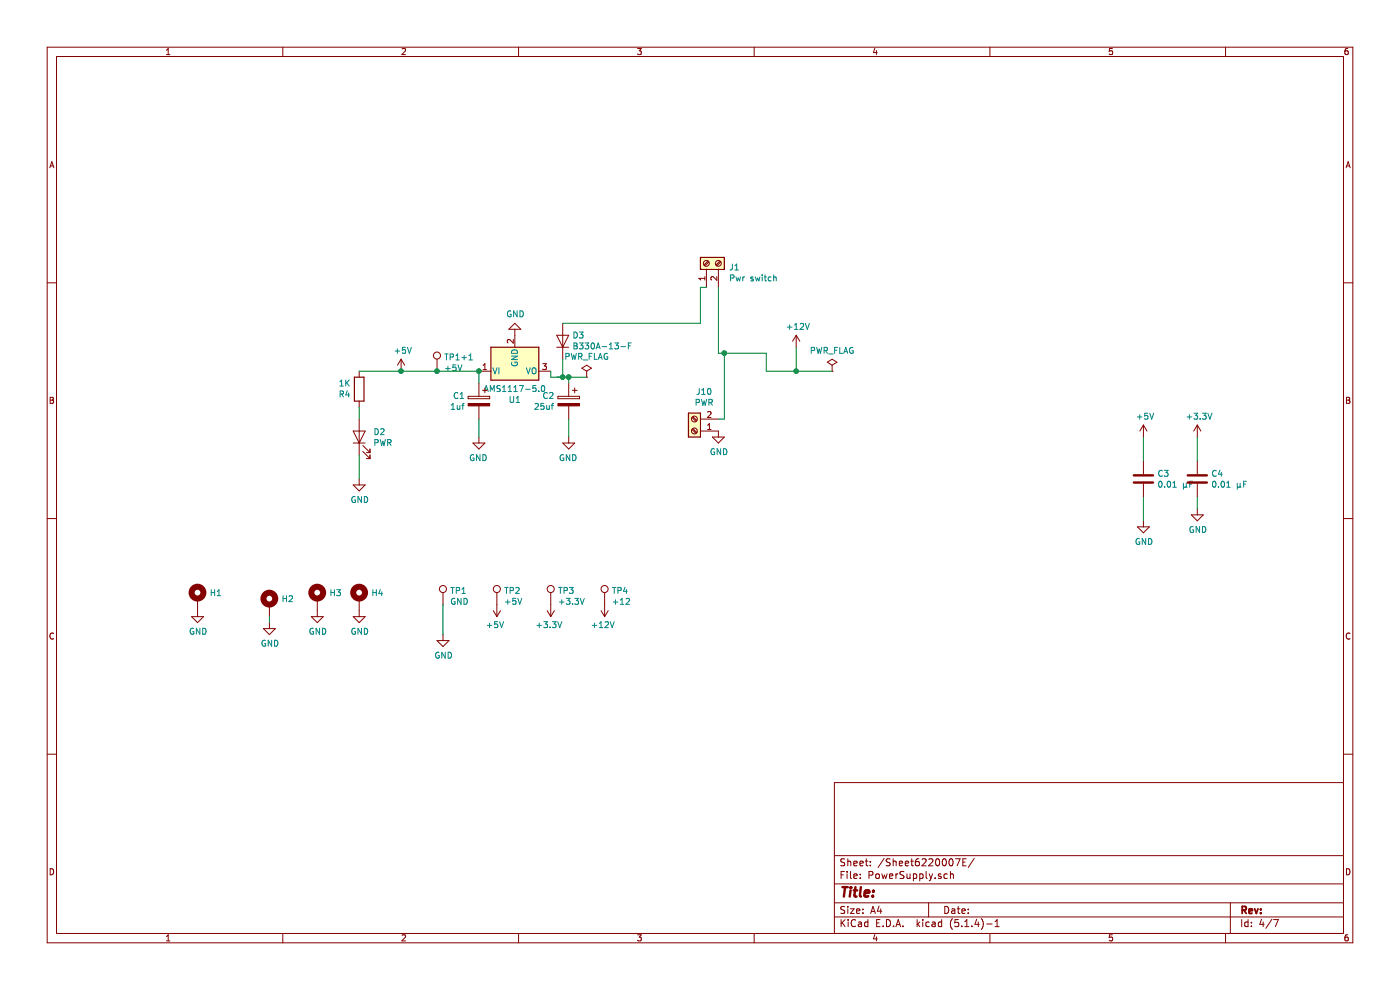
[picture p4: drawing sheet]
EESchema Schematic File Version 4
LIBS:CameraTriggerSensorNodeOnly-cache
EELAYER 30 0
EELAYER END
$Descr A4 11693 8268
encoding utf-8
Sheet 4 7
Title ""
Date ""
Rev ""
Comp ""
Comment1 ""
Comment2 ""
Comment3 ""
Comment4 ""
$EndDescr
Wire Wire Line
	4750 3500 4750 3650
Wire Wire Line
	4000 3500 4000 3650
$Comp
L power:GND #PWR?
U 1 1
P 4750 3650
AR Path="/62206606" Ref="#PWR?"  Part="1" 
AR Path="/6220007F/62206606" Ref="#PWR017"  Part="1" 
F 0 "#PWR017" H 4750 3400 50  0001 C CNN
F 1 "GND" H 4755 3477 50  0000 C CNN
F 2 "" H 4750 3650 50  0001 C CNN
F 3 "" H 4750 3650 50  0001 C CNN
	1    4750 3650
	-1   0    0    -1  
$EndComp
$Comp
L power:GND #PWR?
U 1 1
P 4000 3650
AR Path="/6220660C" Ref="#PWR?"  Part="1" 
AR Path="/6220007F/6220660C" Ref="#PWR014"  Part="1" 
F 0 "#PWR014" H 4000 3400 50  0001 C CNN
F 1 "GND" H 4005 3477 50  0000 C CNN
F 2 "" H 4000 3650 50  0001 C CNN
F 3 "" H 4000 3650 50  0001 C CNN
	1    4000 3650
	-1   0    0    -1  
$EndComp
Wire Wire Line
	4750 3150 4750 3200
$Comp
L Device:CP C?
U 1 1
P 4000 3350
AR Path="/62206614" Ref="C?"  Part="1" 
AR Path="/6220007F/62206614" Ref="C1"  Part="1" 
F 0 "C1" H 4115 3396 50  0000 L CNN
F 1 "1uf" H 4115 3305 50  0000 L CNN
F 2 "Capacitor_SMD:CP_Elec_4x5.4" H 4038 3200 50  0001 C CNN
F 3 "~" H 4000 3350 50  0001 C CNN
F 4 "C87863 " H 4000 3350 50  0001 C CNN "LCSC"
F 5 "" H 4000 3350 50  0001 C CNN "Field5"
	1    4000 3350
	-1   0    0    -1  
$EndComp
$Comp
L Device:CP C?
U 1 1
P 4750 3350
AR Path="/6220661A" Ref="C?"  Part="1" 
AR Path="/6220007F/6220661A" Ref="C2"  Part="1" 
F 0 "C2" H 4868 3396 50  0000 L CNN
F 1 "25uf" H 4868 3305 50  0000 L CNN
F 2 "Capacitor_SMD:C_Elec_4x5.4" H 4788 3200 50  0001 C CNN
F 3 "~" H 4750 3350 50  0001 C CNN
F 4 " C2895283 " H 4750 3350 50  0001 C CNN "LCSC"
	1    4750 3350
	-1   0    0    -1  
$EndComp
Wire Wire Line
	4750 3150 4700 3150
$Comp
L power:GND #PWR?
U 1 1
P 4300 2800
AR Path="/62206622" Ref="#PWR?"  Part="1" 
AR Path="/6220007F/62206622" Ref="#PWR016"  Part="1" 
F 0 "#PWR016" H 4300 2550 50  0001 C CNN
F 1 "GND" H 4305 2627 50  0000 C CNN
F 2 "" H 4300 2800 50  0001 C CNN
F 3 "" H 4300 2800 50  0001 C CNN
	1    4300 2800
	1    0    0    1   
$EndComp
Wire Wire Line
	3350 3100 3650 3100
$Comp
L Device:D D?
U 1 1
P 4700 2850
AR Path="/6220662B" Ref="D?"  Part="1" 
AR Path="/6220007F/6220662B" Ref="D3"  Part="1" 
F 0 "D3" V 4746 2771 50  0000 R CNN
F 1 "B330A-13-F" V 4655 2771 50  0000 R CNN
F 2 "Diode_SMD:D_SMA" H 4700 2850 50  0001 C CNN
F 3 "https://www.mouser.com/ProductDetail/583-SR560-T" H 4700 2850 50  0001 C CNN
F 4 "C110485" V 4700 2850 50  0001 C CNN "LCSC"
	1    4700 2850
	0    -1   -1   0   
$EndComp
Wire Wire Line
	4700 3000 4700 3150
Connection ~ 4700 3150
$Comp
L Device:LED D?
U 1 1
P 3000 3650
AR Path="/62206635" Ref="D?"  Part="1" 
AR Path="/6220007F/62206635" Ref="D2"  Part="1" 
F 0 "D2" V 3039 3533 50  0000 R CNN
F 1 "PWR" V 2948 3533 50  0000 R CNN
F 2 "LED_SMD:LED_0603_1608Metric" H 3000 3650 50  0001 C CNN
F 3 "~" H 3000 3650 50  0001 C CNN
F 4 "C2286" V 3000 3650 50  0001 C CNN "LCSC"
F 5 " C389517 " V 3000 3650 50  0001 C CNN "Alt"
F 6 " C146215 " V 3000 3650 50  0001 C CNN "ALT"
	1    3000 3650
	0    -1   -1   0   
$EndComp
$Comp
L power:GND #PWR?
U 1 1
P 3000 4000
AR Path="/6220663B" Ref="#PWR?"  Part="1" 
AR Path="/6220007F/6220663B" Ref="#PWR010"  Part="1" 
F 0 "#PWR010" H 3000 3750 50  0001 C CNN
F 1 "GND" H 3005 3827 50  0000 C CNN
F 2 "" H 3000 4000 50  0001 C CNN
F 3 "" H 3000 4000 50  0001 C CNN
	1    3000 4000
	1    0    0    -1  
$EndComp
Wire Wire Line
	3000 3100 3350 3100
Connection ~ 3350 3100
Wire Wire Line
	3000 3400 3000 3500
Wire Wire Line
	3000 3800 3000 4000
$Comp
L power:+5V #PWR?
U 1 1
P 3350 3100
AR Path="/62206645" Ref="#PWR?"  Part="1" 
AR Path="/6220007F/62206645" Ref="#PWR012"  Part="1" 
F 0 "#PWR012" H 3350 2950 50  0001 C CNN
F 1 "+5V" H 3365 3273 50  0000 C CNN
F 2 "" H 3350 3100 50  0001 C CNN
F 3 "" H 3350 3100 50  0001 C CNN
	1    3350 3100
	1    0    0    -1  
$EndComp
$Comp
L Regulator_Linear:LM7805_TO220 U?
U 1 1
P 4300 3100
AR Path="/6220664D" Ref="U?"  Part="1" 
AR Path="/6220007F/6220664D" Ref="U1"  Part="1" 
F 0 "U1" H 4300 3342 50  0000 C CNN
F 1 "AMS1117-5.0" H 4300 3251 50  0000 C CNN
F 2 "Package_TO_SOT_SMD:SOT-223" H 4300 3325 50  0001 C CIN
F 3 "http://www.fairchildsemi.com/ds/LM/LM7805.pdf" H 4300 3050 50  0001 C CNN
F 4 "C6187" H 4300 3100 50  0001 C CNN "LCSC"
F 5 "" H 4300 3100 50  0001 C CNN "Field5"
	1    4300 3100
	1    0    0    1   
$EndComp
$Comp
L Connector:TestPoint TP1+?
U 1 1
P 3650 3100
AR Path="/62206653" Ref="TP1+?"  Part="1" 
AR Path="/6220007F/62206653" Ref="TP1+1"  Part="1" 
F 0 "TP1+1" H 3708 3218 50  0000 L CNN
F 1 "+5V" H 3708 3127 50  0000 L CNN
F 2 "TestPoint:TestPoint_Keystone_5010-5014_Multipurpose" H 3850 3100 50  0001 C CNN
F 3 "~" H 3850 3100 50  0001 C CNN
	1    3650 3100
	1    0    0    -1  
$EndComp
Connection ~ 3650 3100
Wire Wire Line
	3650 3100 4000 3100
$Comp
L power:PWR_FLAG #FLG?
U 1 1
P 6950 3100
AR Path="/6220665B" Ref="#FLG?"  Part="1" 
AR Path="/6220007F/6220665B" Ref="#FLG03"  Part="1" 
F 0 "#FLG03" H 6950 3175 50  0001 C CNN
F 1 "PWR_FLAG" H 6950 3273 50  0000 C CNN
F 2 "" H 6950 3100 50  0001 C CNN
F 3 "~" H 6950 3100 50  0001 C CNN
	1    6950 3100
	1    0    0    -1  
$EndComp
$Comp
L power:PWR_FLAG #FLG?
U 1 1
P 4900 3150
AR Path="/6220666A" Ref="#FLG?"  Part="1" 
AR Path="/6220007F/6220666A" Ref="#FLG02"  Part="1" 
F 0 "#FLG02" H 4900 3225 50  0001 C CNN
F 1 "PWR_FLAG" H 4900 3323 50  0000 C CNN
F 2 "" H 4900 3150 50  0001 C CNN
F 3 "~" H 4900 3150 50  0001 C CNN
	1    4900 3150
	1    0    0    -1  
$EndComp
Connection ~ 4750 3150
Wire Wire Line
	4750 3150 4900 3150
Wire Wire Line
	4700 2700 5850 2700
$Comp
L Device:R R?
U 1 1
P 3000 3250
AR Path="/6220668C" Ref="R?"  Part="1" 
AR Path="/6220007F/6220668C" Ref="R4"  Part="1" 
F 0 "R4" H 3070 3296 50  0000 L CNN
F 1 "1K" H 3070 3205 50  0000 L CNN
F 2 "Resistor_SMD:R_0603_1608Metric" V 2930 3250 50  0001 C CNN
F 3 "~" H 3000 3250 50  0001 C CNN
F 4 "C21190" H 3000 3250 50  0001 C CNN "LCSC"
	1    3000 3250
	-1   0    0    1   
$EndComp
$Comp
L Device:C C?
U 1 1
P 9550 4000
AR Path="/6220F1DC" Ref="C?"  Part="1" 
AR Path="/6220007F/6220F1DC" Ref="C3"  Part="1" 
F 0 "C3" H 9665 4046 50  0000 L CNN
F 1 "0.01 μF" H 9665 3955 50  0000 L CNN
F 2 "Capacitor_SMD:C_0402_1005Metric" H 9588 3850 50  0001 C CNN
F 3 "~" H 9550 4000 50  0001 C CNN
F 4 "C1525" H 9550 4000 50  0001 C CNN "LCSC"
	1    9550 4000
	1    0    0    -1  
$EndComp
$Comp
L power:GND #PWR?
U 1 1
P 10000 4250
AR Path="/6220F1E2" Ref="#PWR?"  Part="1" 
AR Path="/6220007F/6220F1E2" Ref="#PWR022"  Part="1" 
F 0 "#PWR022" H 10000 4000 50  0001 C CNN
F 1 "GND" H 10005 4077 50  0000 C CNN
F 2 "" H 10000 4250 50  0001 C CNN
F 3 "" H 10000 4250 50  0001 C CNN
	1    10000 4250
	1    0    0    -1  
$EndComp
$Comp
L power:GND #PWR?
U 1 1
P 9550 4350
AR Path="/6220F1E8" Ref="#PWR?"  Part="1" 
AR Path="/6220007F/6220F1E8" Ref="#PWR020"  Part="1" 
F 0 "#PWR020" H 9550 4100 50  0001 C CNN
F 1 "GND" H 9555 4177 50  0000 C CNN
F 2 "" H 9550 4350 50  0001 C CNN
F 3 "" H 9550 4350 50  0001 C CNN
	1    9550 4350
	1    0    0    -1  
$EndComp
Wire Wire Line
	9550 4350 9550 4150
Wire Wire Line
	10000 4150 10000 4250
$Comp
L power:+3.3V #PWR?
U 1 1
P 10000 3650
AR Path="/6220F1F0" Ref="#PWR?"  Part="1" 
AR Path="/6220007F/6220F1F0" Ref="#PWR021"  Part="1" 
F 0 "#PWR021" H 10000 3500 50  0001 C CNN
F 1 "+3.3V" H 10015 3823 50  0000 C CNN
F 2 "" H 10000 3650 50  0001 C CNN
F 3 "" H 10000 3650 50  0001 C CNN
	1    10000 3650
	1    0    0    -1  
$EndComp
$Comp
L power:+5V #PWR?
U 1 1
P 9550 3650
AR Path="/6220F1F6" Ref="#PWR?"  Part="1" 
AR Path="/6220007F/6220F1F6" Ref="#PWR019"  Part="1" 
F 0 "#PWR019" H 9550 3500 50  0001 C CNN
F 1 "+5V" H 9565 3823 50  0000 C CNN
F 2 "" H 9550 3650 50  0001 C CNN
F 3 "" H 9550 3650 50  0001 C CNN
	1    9550 3650
	1    0    0    -1  
$EndComp
Wire Wire Line
	9550 3850 9550 3650
Wire Wire Line
	10000 3650 10000 3850
$Comp
L Device:C C?
U 1 1
P 10000 4000
AR Path="/6220F1FF" Ref="C?"  Part="1" 
AR Path="/6220007F/6220F1FF" Ref="C4"  Part="1" 
F 0 "C4" H 10115 4046 50  0000 L CNN
F 1 "0.01 μF" H 10115 3955 50  0000 L CNN
F 2 "Capacitor_SMD:C_0402_1005Metric" H 10038 3850 50  0001 C CNN
F 3 "~" H 10000 4000 50  0001 C CNN
F 4 "C1525" H 10000 4000 50  0001 C CNN "LCSC"
	1    10000 4000
	1    0    0    -1  
$EndComp
$Comp
L power:GND #PWR09
U 1 1
P 2650 5100
F 0 "#PWR09" H 2650 4850 50  0001 C CNN
F 1 "GND" H 2655 4927 50  0000 C CNN
F 2 "" H 2650 5100 50  0001 C CNN
F 3 "" H 2650 5100 50  0001 C CNN
	1    2650 5100
	1    0    0    -1  
$EndComp
$Comp
L power:GND #PWR011
U 1 1
P 3000 5100
F 0 "#PWR011" H 3000 4850 50  0001 C CNN
F 1 "GND" H 3005 4927 50  0000 C CNN
F 2 "" H 3000 5100 50  0001 C CNN
F 3 "" H 3000 5100 50  0001 C CNN
	1    3000 5100
	1    0    0    -1  
$EndComp
$Comp
L power:GND #PWR08
U 1 1
P 2250 5200
F 0 "#PWR08" H 2250 4950 50  0001 C CNN
F 1 "GND" H 2255 5027 50  0000 C CNN
F 2 "" H 2250 5200 50  0001 C CNN
F 3 "" H 2250 5200 50  0001 C CNN
	1    2250 5200
	1    0    0    -1  
$EndComp
$Comp
L Mechanical:MountingHole_Pad H2
U 1 1
P 2250 5050
F 0 "H2" H 2350 5099 50  0000 L CNN
F 1 " " H 2350 5008 50  0000 L CNN
F 2 "MountingHole:MountingHole_3.7mm_Pad" H 2250 5050 50  0001 C CNN
F 3 "~" H 2250 5050 50  0001 C CNN
	1    2250 5050
	1    0    0    -1  
$EndComp
Wire Wire Line
	2250 5150 2250 5200
$Comp
L Mechanical:MountingHole_Pad H3
U 1 1
P 2650 5000
F 0 "H3" H 2750 5049 50  0000 L CNN
F 1 " " H 2750 4958 50  0000 L CNN
F 2 "MountingHole:MountingHole_3.7mm_Pad" H 2650 5000 50  0001 C CNN
F 3 "~" H 2650 5000 50  0001 C CNN
	1    2650 5000
	1    0    0    -1  
$EndComp
$Comp
L Mechanical:MountingHole_Pad H4
U 1 1
P 3000 5000
F 0 "H4" H 3100 5049 50  0000 L CNN
F 1 " " H 3100 4958 50  0000 L CNN
F 2 "MountingHole:MountingHole_3.7mm_Pad" H 3000 5000 50  0001 C CNN
F 3 "~" H 3000 5000 50  0001 C CNN
	1    3000 5000
	1    0    0    -1  
$EndComp
$Comp
L Connector:TestPoint TP2
U 1 1
P 4150 5050
F 0 "TP2" H 4208 5168 50  0000 L CNN
F 1 "+5V" H 4208 5077 50  0000 L CNN
F 2 "TestPoint:TestPoint_Keystone_5000-5004_Miniature" H 4350 5050 50  0001 C CNN
F 3 "~" H 4350 5050 50  0001 C CNN
	1    4150 5050
	1    0    0    -1  
$EndComp
$Comp
L Connector:TestPoint TP1
U 1 1
P 3700 5050
F 0 "TP1" H 3758 5168 50  0000 L CNN
F 1 "GND" H 3758 5077 50  0000 L CNN
F 2 "TestPoint:TestPoint_Keystone_5000-5004_Miniature" H 3900 5050 50  0001 C CNN
F 3 "~" H 3900 5050 50  0001 C CNN
	1    3700 5050
	1    0    0    -1  
$EndComp
$Comp
L power:GND #PWR013
U 1 1
P 3700 5300
F 0 "#PWR013" H 3700 5050 50  0001 C CNN
F 1 "GND" H 3705 5127 50  0000 C CNN
F 2 "" H 3700 5300 50  0001 C CNN
F 3 "" H 3700 5300 50  0001 C CNN
	1    3700 5300
	1    0    0    -1  
$EndComp
Wire Wire Line
	3700 5300 3700 5050
$Comp
L Mechanical:MountingHole_Pad H1
U 1 1
P 1650 5000
F 0 "H1" H 1750 5049 50  0000 L CNN
F 1 " " H 1750 4958 50  0000 L CNN
F 2 "MountingHole:MountingHole_3.7mm_Pad" H 1650 5000 50  0001 C CNN
F 3 "~" H 1650 5000 50  0001 C CNN
	1    1650 5000
	1    0    0    -1  
$EndComp
$Comp
L power:GND #PWR07
U 1 1
P 1650 5100
F 0 "#PWR07" H 1650 4850 50  0001 C CNN
F 1 "GND" H 1655 4927 50  0000 C CNN
F 2 "" H 1650 5100 50  0001 C CNN
F 3 "" H 1650 5100 50  0001 C CNN
	1    1650 5100
	1    0    0    -1  
$EndComp
$Comp
L Connector:Screw_Terminal_01x02 J1
U 1 1
P 5900 2200
F 0 "J1" V 5864 2012 50  0000 R CNN
F 1 "Pwr switch" V 5773 2012 50  0000 R CNN
F 2 "CameraTriggerPCB:CUI_TB007-508-02BE" H 5900 2200 50  0001 C CNN
F 3 "~" H 5900 2200 50  0001 C CNN
F 4 "TB007-508-02BE " H 5900 2200 50  0001 C CNN "Description"
	1    5900 2200
	0    -1   -1   0   
$EndComp
Wire Wire Line
	5850 2700 5850 2400
Wire Wire Line
	5850 2400 5900 2400
Wire Wire Line
	6000 2400 6000 2950
$Comp
L power:+12V #PWR018
U 1 1
P 6650 2900
F 0 "#PWR018" H 6650 2750 50  0001 C CNN
F 1 "+12V" H 6665 3073 50  0000 C CNN
F 2 "" H 6650 2900 50  0001 C CNN
F 3 "" H 6650 2900 50  0001 C CNN
	1    6650 2900
	1    0    0    -1  
$EndComp
Wire Wire Line
	6650 2900 6650 3100
Wire Wire Line
	6650 3100 6950 3100
Connection ~ 6650 3100
Wire Wire Line
	6400 3100 6650 3100
Wire Wire Line
	6400 2950 6400 3100
Wire Wire Line
	6000 2950 6050 2950
$Comp
L power:+5V #PWR015
U 1 1
P 4150 5050
F 0 "#PWR015" H 4150 4900 50  0001 C CNN
F 1 "+5V" H 4165 5223 50  0000 C CNN
F 2 "" H 4150 5050 50  0001 C CNN
F 3 "" H 4150 5050 50  0001 C CNN
	1    4150 5050
	-1   0    0    1   
$EndComp
$Comp
L Connector:TestPoint TP3
U 1 1
P 4600 5050
F 0 "TP3" H 4658 5168 50  0000 L CNN
F 1 "+3.3V" H 4658 5077 50  0000 L CNN
F 2 "TestPoint:TestPoint_Keystone_5000-5004_Miniature" H 4800 5050 50  0001 C CNN
F 3 "~" H 4800 5050 50  0001 C CNN
	1    4600 5050
	1    0    0    -1  
$EndComp
$Comp
L power:+3.3V #PWR041
U 1 1
P 4600 5050
F 0 "#PWR041" H 4600 4900 50  0001 C CNN
F 1 "+3.3V" H 4615 5223 50  0000 C CNN
F 2 "" H 4600 5050 50  0001 C CNN
F 3 "" H 4600 5050 50  0001 C CNN
	1    4600 5050
	-1   0    0    1   
$EndComp
$Comp
L Connector:TestPoint TP4
U 1 1
P 5050 5050
F 0 "TP4" H 5108 5168 50  0000 L CNN
F 1 "+12" H 5108 5077 50  0000 L CNN
F 2 "TestPoint:TestPoint_Keystone_5000-5004_Miniature" H 5250 5050 50  0001 C CNN
F 3 "~" H 5250 5050 50  0001 C CNN
	1    5050 5050
	1    0    0    -1  
$EndComp
$Comp
L power:+12V #PWR042
U 1 1
P 5050 5050
F 0 "#PWR042" H 5050 4900 50  0001 C CNN
F 1 "+12V" H 5065 5223 50  0000 C CNN
F 2 "" H 5050 5050 50  0001 C CNN
F 3 "" H 5050 5050 50  0001 C CNN
	1    5050 5050
	-1   0    0    1   
$EndComp
$Comp
L Connector:Screw_Terminal_01x02 J10
U 1 1
P 5800 3600
F 0 "J10" H 5718 3275 50  0000 C CNN
F 1 "PWR" H 5718 3366 50  0000 C CNN
F 2 "Connector_AMASS:AMASS_XT30U-F_1x02_P5.0mm_Vertical" H 5800 3600 50  0001 C CNN
F 3 "~" H 5800 3600 50  0001 C CNN
	1    5800 3600
	-1   0    0    1   
$EndComp
$Comp
L power:GND #PWR044
U 1 1
P 6000 3600
F 0 "#PWR044" H 6000 3350 50  0001 C CNN
F 1 "GND" H 6005 3427 50  0000 C CNN
F 2 "" H 6000 3600 50  0001 C CNN
F 3 "" H 6000 3600 50  0001 C CNN
	1    6000 3600
	1    0    0    -1  
$EndComp
Wire Wire Line
	6050 2950 6050 3500
Wire Wire Line
	6050 3500 6000 3500
Connection ~ 6050 2950
Wire Wire Line
	6050 2950 6400 2950
Wire Wire Line
	4000 3100 4000 3200
Connection ~ 4000 3100
Wire Wire Line
	4600 3100 4600 3150
Wire Wire Line
	4650 3150 4700 3150
Wire Wire Line
	4600 3150 4700 3150
$EndSCHEMATC
